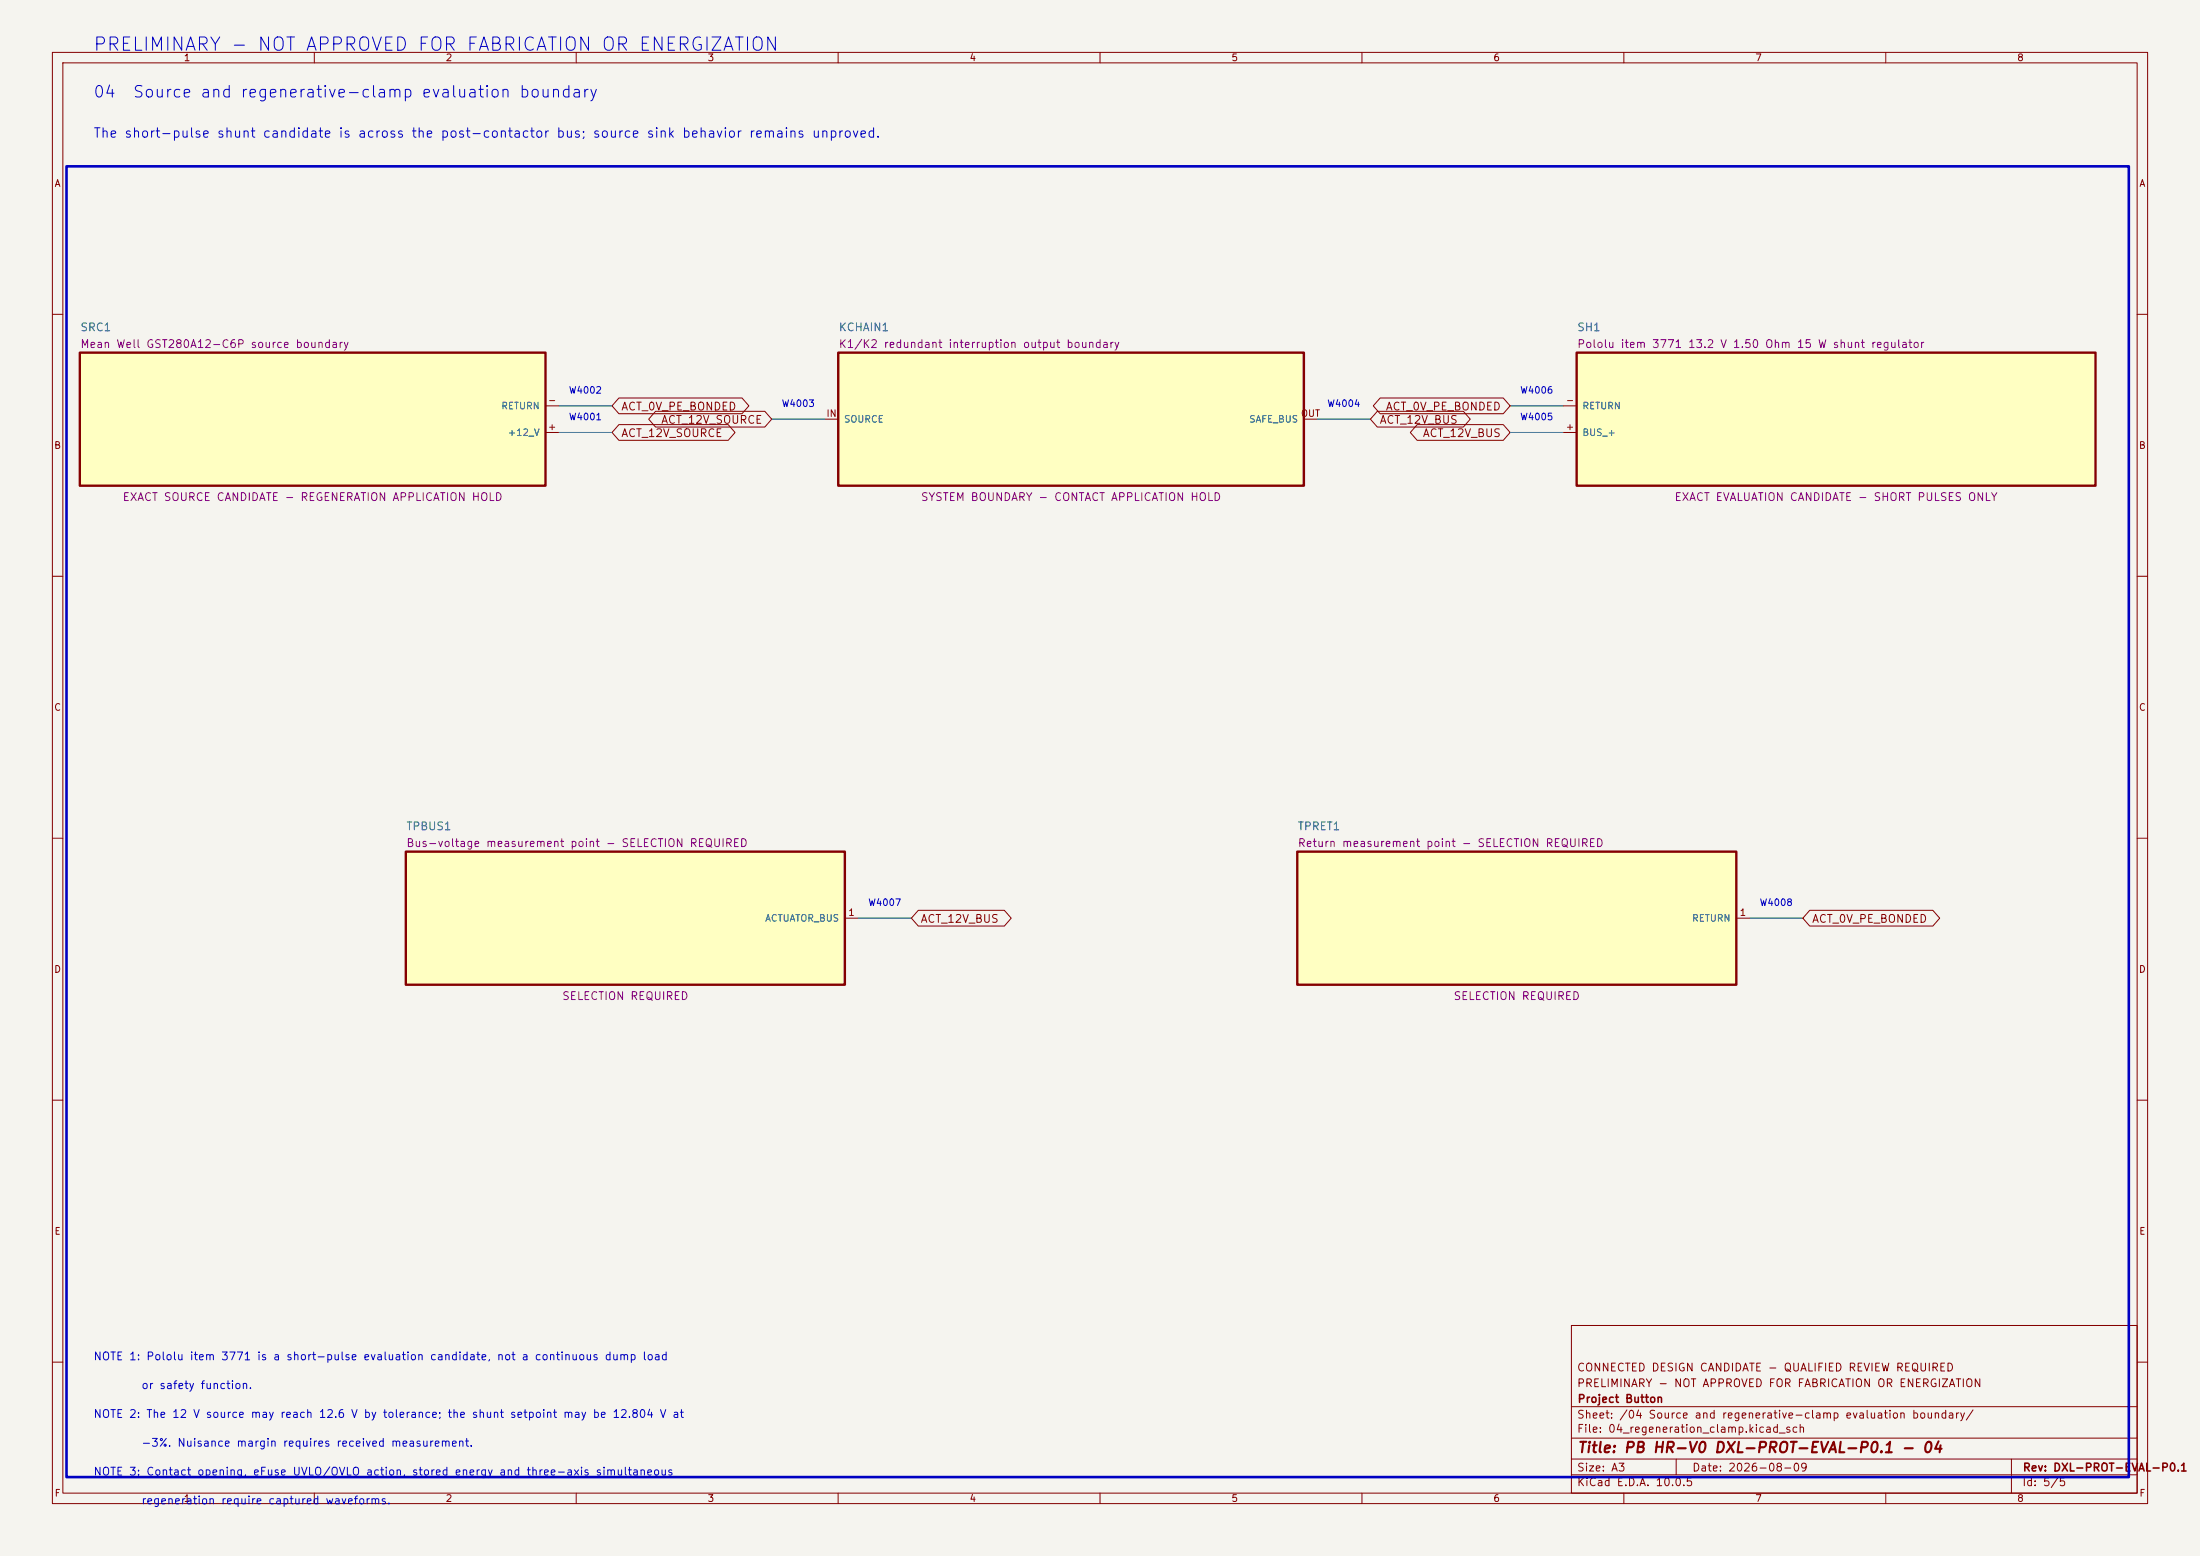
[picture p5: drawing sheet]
(kicad_sch
 (version 20250114) (generator "eeschema") (generator_version "10.0") (paper "A3")
 (title_block (title "PB HR-V0 DXL-PROT-EVAL-P0.1 - 04") (date "2026-08-09") (rev "DXL-PROT-EVAL-P0.1")
  (company "Project Button") (comment 1 "PRELIMINARY - NOT APPROVED FOR FABRICATION OR ENERGIZATION") (comment 2 "CONNECTED DESIGN CANDIDATE - QUALIFIED REVIEW REQUIRED"))
 (lib_symbols (symbol "PBV3:SRC1"
   (pin_names (offset 1.016)) (exclude_from_sim no) (in_bom yes) (on_board yes)
   (property "Reference" "SRC1" (at -44.45 -16.70 0) (effects (font (size 1.50 1.50)) (justify left bottom)))
   (property "Value" "Mean Well GST280A12-C6P source boundary" (at 0.00 0.00 0) (effects (font (size 1.50 1.50)) (hide yes)))
   (property "Footprint" "" (at 0.00 0.00 0) (effects (font (size 1.50 1.50)) (hide yes)))
   (property "Datasheet" "https://www.meanwell.com/Upload/PDF/GST280A/GST280A-SPEC.PDF" (at 0.00 0.00 0) (effects (font (size 1.50 1.50)) (hide yes)))
   (property "Description" "12 V ±5% catalog source; reverse-current sinking is not documented." (at 0.00 0.00 0) (effects (font (size 1.50 1.50)) (hide yes)))
   (property "Status" "EXACT SOURCE CANDIDATE - REGENERATION APPLICATION HOLD" (at 0.00 15.70 0) (effects (font (size 1.50 1.50)) (justify bottom)))
   (property "Evidence" "GST280A-SPEC 2025-03-28; final equipment and regeneration behavior remain open." (at 0.00 0.00 0) (effects (font (size 1.50 1.50)) (hide yes)))
   (property "Display" "Mean Well GST280A12-C6P source boundary" (at -44.45 -13.50 0) (effects (font (size 1.50 1.50)) (justify left bottom)))
   (symbol "SRC1_0_1"
    (rectangle (start -44.45 -12.70) (end 44.45 12.70) (stroke (width 0.45) (type solid)) (fill (type background))))
   (symbol "SRC1_1_1" (pin passive line (at 46.99 -2.54 180) (length 2.54) (name "+12 V" (effects (font (size 1.27 1.27)))) (number "+" (effects (font (size 1.27 1.27))))) (pin passive line (at 46.99 2.54 180) (length 2.54) (name "RETURN" (effects (font (size 1.27 1.27)))) (number "-" (effects (font (size 1.27 1.27))))))
   (embedded_fonts no))
(symbol "PBV3:KCHAIN1"
   (pin_names (offset 1.016)) (exclude_from_sim no) (in_bom yes) (on_board yes)
   (property "Reference" "KCHAIN1" (at -44.45 -16.70 0) (effects (font (size 1.50 1.50)) (justify left bottom)))
   (property "Value" "K1/K2 redundant interruption output boundary" (at 0.00 0.00 0) (effects (font (size 1.50 1.50)) (hide yes)))
   (property "Footprint" "" (at 0.00 0.00 0) (effects (font (size 1.50 1.50)) (hide yes)))
   (property "Datasheet" "" (at 0.00 0.00 0) (effects (font (size 1.50 1.50)) (hide yes)))
   (property "Description" "Represents the existing two-contactor series path only; no added safety credit." (at 0.00 0.00 0) (effects (font (size 1.50 1.50)) (hide yes)))
   (property "Status" "SYSTEM BOUNDARY - CONTACT APPLICATION HOLD" (at 0.00 15.70 0) (effects (font (size 1.50 1.50)) (justify bottom)))
   (property "Evidence" "Current V3-P1.14 boundary; loaded interruption and regeneration remain open." (at 0.00 0.00 0) (effects (font (size 1.50 1.50)) (hide yes)))
   (property "Display" "K1/K2 redundant interruption output boundary" (at -44.45 -13.50 0) (effects (font (size 1.50 1.50)) (justify left bottom)))
   (symbol "KCHAIN1_0_1"
    (rectangle (start -44.45 -12.70) (end 44.45 12.70) (stroke (width 0.45) (type solid)) (fill (type background))))
   (symbol "KCHAIN1_1_1" (pin passive line (at -46.99 0.00 0) (length 2.54) (name "SOURCE" (effects (font (size 1.27 1.27)))) (number "IN" (effects (font (size 1.27 1.27))))) (pin passive line (at 46.99 0.00 180) (length 2.54) (name "SAFE BUS" (effects (font (size 1.27 1.27)))) (number "OUT" (effects (font (size 1.27 1.27))))))
   (embedded_fonts no))
(symbol "PBV3:SH1"
   (pin_names (offset 1.016)) (exclude_from_sim no) (in_bom yes) (on_board yes)
   (property "Reference" "SH1" (at -49.53 -16.70 0) (effects (font (size 1.50 1.50)) (justify left bottom)))
   (property "Value" "Pololu item 3771 13.2 V 1.50 Ohm 15 W shunt regulator" (at 0.00 0.00 0) (effects (font (size 1.50 1.50)) (hide yes)))
   (property "Footprint" "" (at 0.00 0.00 0) (effects (font (size 1.50 1.50)) (hide yes)))
   (property "Datasheet" "https://www.pololu.com/product/3771" (at 0.00 0.00 0) (effects (font (size 1.50 1.50)) (hide yes)))
   (property "Description" "Install across the post-contactor bus for evaluation. Manufacturer warns continuous above-setpoint voltage can destroy the board in under one second." (at 0.00 0.00 0) (effects (font (size 1.50 1.50)) (hide yes)))
   (property "Status" "EXACT EVALUATION CANDIDATE - SHORT PULSES ONLY" (at 0.00 15.70 0) (effects (font (size 1.50 1.50)) (justify bottom)))
   (property "Evidence" "Pololu item 3771 active/preferred page accessed 2026-08-09; fixed setpoint ±3%, pulse application only." (at 0.00 0.00 0) (effects (font (size 1.50 1.50)) (hide yes)))
   (property "Display" "Pololu item 3771 13.2 V 1.50 Ohm 15 W shunt regulator" (at -49.53 -13.50 0) (effects (font (size 1.50 1.50)) (justify left bottom)))
   (symbol "SH1_0_1"
    (rectangle (start -49.53 -12.70) (end 49.53 12.70) (stroke (width 0.45) (type solid)) (fill (type background))))
   (symbol "SH1_1_1" (pin passive line (at -52.07 -2.54 0) (length 2.54) (name "BUS +" (effects (font (size 1.27 1.27)))) (number "+" (effects (font (size 1.27 1.27))))) (pin passive line (at -52.07 2.54 0) (length 2.54) (name "RETURN" (effects (font (size 1.27 1.27)))) (number "-" (effects (font (size 1.27 1.27))))))
   (embedded_fonts no))
(symbol "PBV3:TPBUS1"
   (pin_names (offset 1.016)) (exclude_from_sim no) (in_bom yes) (on_board yes)
   (property "Reference" "TPBUS1" (at -41.91 -16.70 0) (effects (font (size 1.50 1.50)) (justify left bottom)))
   (property "Value" "Bus-voltage measurement point - SELECTION REQUIRED" (at 0.00 0.00 0) (effects (font (size 1.50 1.50)) (hide yes)))
   (property "Footprint" "" (at 0.00 0.00 0) (effects (font (size 1.50 1.50)) (hide yes)))
   (property "Datasheet" "" (at 0.00 0.00 0) (effects (font (size 1.50 1.50)) (hide yes)))
   (property "Description" "Kelvin/probe method, category, spacing and fixture remain open." (at 0.00 0.00 0) (effects (font (size 1.50 1.50)) (hide yes)))
   (property "Status" "SELECTION REQUIRED" (at 0.00 15.70 0) (effects (font (size 1.50 1.50)) (justify bottom)))
   (property "Evidence" "" (at 0.00 0.00 0) (effects (font (size 1.50 1.50)) (hide yes)))
   (property "Display" "Bus-voltage measurement point - SELECTION REQUIRED" (at -41.91 -13.50 0) (effects (font (size 1.50 1.50)) (justify left bottom)))
   (symbol "TPBUS1_0_1"
    (rectangle (start -41.91 -12.70) (end 41.91 12.70) (stroke (width 0.45) (type solid)) (fill (type background))))
   (symbol "TPBUS1_1_1" (pin passive line (at 44.45 0.00 180) (length 2.54) (name "ACTUATOR BUS" (effects (font (size 1.27 1.27)))) (number "1" (effects (font (size 1.27 1.27))))))
   (embedded_fonts no))
(symbol "PBV3:TPRET1"
   (pin_names (offset 1.016)) (exclude_from_sim no) (in_bom yes) (on_board yes)
   (property "Reference" "TPRET1" (at -41.91 -16.70 0) (effects (font (size 1.50 1.50)) (justify left bottom)))
   (property "Value" "Return measurement point - SELECTION REQUIRED" (at 0.00 0.00 0) (effects (font (size 1.50 1.50)) (hide yes)))
   (property "Footprint" "" (at 0.00 0.00 0) (effects (font (size 1.50 1.50)) (hide yes)))
   (property "Datasheet" "" (at 0.00 0.00 0) (effects (font (size 1.50 1.50)) (hide yes)))
   (property "Description" "Kelvin/probe method, category, spacing and fixture remain open." (at 0.00 0.00 0) (effects (font (size 1.50 1.50)) (hide yes)))
   (property "Status" "SELECTION REQUIRED" (at 0.00 15.70 0) (effects (font (size 1.50 1.50)) (justify bottom)))
   (property "Evidence" "" (at 0.00 0.00 0) (effects (font (size 1.50 1.50)) (hide yes)))
   (property "Display" "Return measurement point - SELECTION REQUIRED" (at -41.91 -13.50 0) (effects (font (size 1.50 1.50)) (justify left bottom)))
   (symbol "TPRET1_0_1"
    (rectangle (start -41.91 -12.70) (end 41.91 12.70) (stroke (width 0.45) (type solid)) (fill (type background))))
   (symbol "TPRET1_1_1" (pin passive line (at 44.45 0.00 180) (length 2.54) (name "RETURN" (effects (font (size 1.27 1.27)))) (number "1" (effects (font (size 1.27 1.27))))))
   (embedded_fonts no)))
 (text "PRELIMINARY - NOT APPROVED FOR FABRICATION OR ENERGIZATION" (exclude_from_sim no) (at 17.78 10.16 0) (effects (font (size 2.54 2.54)) (justify left bottom))) (text "04  Source and regenerative-clamp evaluation boundary" (exclude_from_sim no) (at 17.78 19.05 0) (effects (font (size 2.20 2.20)) (justify left bottom))) (text "The short-pulse shunt candidate is across the post-contactor bus; source sink behavior remains unproved." (exclude_from_sim no) (at 17.78 26.67 0) (effects (font (size 1.80 1.80)) (justify left bottom))) (rectangle (start 12.70 31.75) (end 406.40 281.94) (stroke (width 0.50) (type solid)) (fill (type none))) (wire (pts (xy 106.68 82.55) (xy 116.84 82.55)) (stroke (width 0) (type default)))
(global_label "ACT_12V_SOURCE" (shape bidirectional) (at 116.84 82.55 0) (fields_autoplaced yes) (effects (font (size 1.50 1.50)) (justify left))
    (property "Intersheetrefs" "${INTERSHEET_REFS}" (at 116.84 85.09 0) (effects (font (size 1.27 1.27)) (hide yes))))
(text "W4001" (exclude_from_sim no) (at 111.76 80.55 0) (effects (font (size 1.27 1.27)) (justify bottom)))
(wire (pts (xy 106.68 77.47) (xy 116.84 77.47)) (stroke (width 0) (type default)))
(global_label "ACT_0V_PE_BONDED" (shape bidirectional) (at 116.84 77.47 0) (fields_autoplaced yes) (effects (font (size 1.50 1.50)) (justify left))
    (property "Intersheetrefs" "${INTERSHEET_REFS}" (at 116.84 80.01 0) (effects (font (size 1.27 1.27)) (hide yes))))
(text "W4002" (exclude_from_sim no) (at 111.76 75.47 0) (effects (font (size 1.27 1.27)) (justify bottom))) (wire (pts (xy 157.48 80.01) (xy 147.32 80.01)) (stroke (width 0) (type default)))
(global_label "ACT_12V_SOURCE" (shape bidirectional) (at 147.32 80.01 180) (fields_autoplaced yes) (effects (font (size 1.50 1.50)) (justify right))
    (property "Intersheetrefs" "${INTERSHEET_REFS}" (at 147.32 82.55 0) (effects (font (size 1.27 1.27)) (hide yes))))
(text "W4003" (exclude_from_sim no) (at 152.40 78.01 0) (effects (font (size 1.27 1.27)) (justify bottom)))
(wire (pts (xy 251.46 80.01) (xy 261.62 80.01)) (stroke (width 0) (type default)))
(global_label "ACT_12V_BUS" (shape bidirectional) (at 261.62 80.01 0) (fields_autoplaced yes) (effects (font (size 1.50 1.50)) (justify left))
    (property "Intersheetrefs" "${INTERSHEET_REFS}" (at 261.62 82.55 0) (effects (font (size 1.27 1.27)) (hide yes))))
(text "W4004" (exclude_from_sim no) (at 256.54 78.01 0) (effects (font (size 1.27 1.27)) (justify bottom))) (wire (pts (xy 298.45 82.55) (xy 288.29 82.55)) (stroke (width 0) (type default)))
(global_label "ACT_12V_BUS" (shape bidirectional) (at 288.29 82.55 180) (fields_autoplaced yes) (effects (font (size 1.50 1.50)) (justify right))
    (property "Intersheetrefs" "${INTERSHEET_REFS}" (at 288.29 85.09 0) (effects (font (size 1.27 1.27)) (hide yes))))
(text "W4005" (exclude_from_sim no) (at 293.37 80.55 0) (effects (font (size 1.27 1.27)) (justify bottom)))
(wire (pts (xy 298.45 77.47) (xy 288.29 77.47)) (stroke (width 0) (type default)))
(global_label "ACT_0V_PE_BONDED" (shape bidirectional) (at 288.29 77.47 180) (fields_autoplaced yes) (effects (font (size 1.50 1.50)) (justify right))
    (property "Intersheetrefs" "${INTERSHEET_REFS}" (at 288.29 80.01 0) (effects (font (size 1.27 1.27)) (hide yes))))
(text "W4006" (exclude_from_sim no) (at 293.37 75.47 0) (effects (font (size 1.27 1.27)) (justify bottom))) (wire (pts (xy 163.83 175.26) (xy 173.99 175.26)) (stroke (width 0) (type default)))
(global_label "ACT_12V_BUS" (shape bidirectional) (at 173.99 175.26 0) (fields_autoplaced yes) (effects (font (size 1.50 1.50)) (justify left))
    (property "Intersheetrefs" "${INTERSHEET_REFS}" (at 173.99 177.80 0) (effects (font (size 1.27 1.27)) (hide yes))))
(text "W4007" (exclude_from_sim no) (at 168.91 173.26 0) (effects (font (size 1.27 1.27)) (justify bottom))) (wire (pts (xy 334.01 175.26) (xy 344.17 175.26)) (stroke (width 0) (type default)))
(global_label "ACT_0V_PE_BONDED" (shape bidirectional) (at 344.17 175.26 0) (fields_autoplaced yes) (effects (font (size 1.50 1.50)) (justify left))
    (property "Intersheetrefs" "${INTERSHEET_REFS}" (at 344.17 177.80 0) (effects (font (size 1.27 1.27)) (hide yes))))
(text "W4008" (exclude_from_sim no) (at 339.09 173.26 0) (effects (font (size 1.27 1.27)) (justify bottom))) (text "NOTE 1: Pololu item 3771 is a short-pulse evaluation candidate, not a continuous dump load" (exclude_from_sim no) (at 17.78 260.00 0) (effects (font (size 1.50 1.50)) (justify left bottom))) (text "        or safety function." (exclude_from_sim no) (at 17.78 265.50 0) (effects (font (size 1.50 1.50)) (justify left bottom))) (text "NOTE 2: The 12 V source may reach 12.6 V by tolerance; the shunt setpoint may be 12.804 V at" (exclude_from_sim no) (at 17.78 271.00 0) (effects (font (size 1.50 1.50)) (justify left bottom))) (text "        -3%. Nuisance margin requires received measurement." (exclude_from_sim no) (at 17.78 276.50 0) (effects (font (size 1.50 1.50)) (justify left bottom))) (text "NOTE 3: Contact opening, eFuse UVLO/OVLO action, stored energy and three-axis simultaneous" (exclude_from_sim no) (at 17.78 282.00 0) (effects (font (size 1.50 1.50)) (justify left bottom))) (text "        regeneration require captured waveforms." (exclude_from_sim no) (at 17.78 287.50 0) (effects (font (size 1.50 1.50)) (justify left bottom)))
 (symbol
   (lib_id "PBV3:SRC1") (at 59.69 80.01 0) (unit 1) (exclude_from_sim no) (in_bom yes) (on_board yes) (dnp no)
   (property "Reference" "SRC1" (at 15.24 63.31 0) (effects (font (size 1.50 1.50)) (justify left bottom)))
   (property "Value" "Mean Well GST280A12-C6P source boundary" (at 59.69 80.01 0) (effects (font (size 1.50 1.50)) (hide yes)))
   (property "Footprint" "" (at 59.69 80.01 0) (effects (font (size 1.50 1.50)) (hide yes)))
   (property "Datasheet" "https://www.meanwell.com/Upload/PDF/GST280A/GST280A-SPEC.PDF" (at 59.69 80.01 0) (effects (font (size 1.50 1.50)) (hide yes)))
   (property "Description" "12 V ±5% catalog source; reverse-current sinking is not documented." (at 59.69 80.01 0) (effects (font (size 1.50 1.50)) (hide yes)))
   (property "Status" "EXACT SOURCE CANDIDATE - REGENERATION APPLICATION HOLD" (at 59.69 95.71 0) (effects (font (size 1.50 1.50)) (justify bottom)))
   (property "Evidence" "GST280A-SPEC 2025-03-28; final equipment and regeneration behavior remain open." (at 59.69 80.01 0) (effects (font (size 1.50 1.50)) (hide yes)))
   (property "Display" "Mean Well GST280A12-C6P source boundary" (at 15.24 66.51 0) (effects (font (size 1.50 1.50)) (justify left bottom)))
   (pin "+")
   (pin "-"))
(symbol
   (lib_id "PBV3:KCHAIN1") (at 204.47 80.01 0) (unit 1) (exclude_from_sim no) (in_bom yes) (on_board yes) (dnp no)
   (property "Reference" "KCHAIN1" (at 160.02 63.31 0) (effects (font (size 1.50 1.50)) (justify left bottom)))
   (property "Value" "K1/K2 redundant interruption output boundary" (at 204.47 80.01 0) (effects (font (size 1.50 1.50)) (hide yes)))
   (property "Footprint" "" (at 204.47 80.01 0) (effects (font (size 1.50 1.50)) (hide yes)))
   (property "Datasheet" "" (at 204.47 80.01 0) (effects (font (size 1.50 1.50)) (hide yes)))
   (property "Description" "Represents the existing two-contactor series path only; no added safety credit." (at 204.47 80.01 0) (effects (font (size 1.50 1.50)) (hide yes)))
   (property "Status" "SYSTEM BOUNDARY - CONTACT APPLICATION HOLD" (at 204.47 95.71 0) (effects (font (size 1.50 1.50)) (justify bottom)))
   (property "Evidence" "Current V3-P1.14 boundary; loaded interruption and regeneration remain open." (at 204.47 80.01 0) (effects (font (size 1.50 1.50)) (hide yes)))
   (property "Display" "K1/K2 redundant interruption output boundary" (at 160.02 66.51 0) (effects (font (size 1.50 1.50)) (justify left bottom))) (pin "IN") (pin "OUT"))
(symbol
   (lib_id "PBV3:SH1") (at 350.52 80.01 0) (unit 1) (exclude_from_sim no) (in_bom yes) (on_board yes) (dnp no)
   (property "Reference" "SH1" (at 300.99 63.31 0) (effects (font (size 1.50 1.50)) (justify left bottom)))
   (property "Value" "Pololu item 3771 13.2 V 1.50 Ohm 15 W shunt regulator" (at 350.52 80.01 0) (effects (font (size 1.50 1.50)) (hide yes)))
   (property "Footprint" "" (at 350.52 80.01 0) (effects (font (size 1.50 1.50)) (hide yes)))
   (property "Datasheet" "https://www.pololu.com/product/3771" (at 350.52 80.01 0) (effects (font (size 1.50 1.50)) (hide yes)))
   (property "Description" "Install across the post-contactor bus for evaluation. Manufacturer warns continuous above-setpoint voltage can destroy the board in under one second." (at 350.52 80.01 0) (effects (font (size 1.50 1.50)) (hide yes)))
   (property "Status" "EXACT EVALUATION CANDIDATE - SHORT PULSES ONLY" (at 350.52 95.71 0) (effects (font (size 1.50 1.50)) (justify bottom)))
   (property "Evidence" "Pololu item 3771 active/preferred page accessed 2026-08-09; fixed setpoint ±3%, pulse application only." (at 350.52 80.01 0) (effects (font (size 1.50 1.50)) (hide yes)))
   (property "Display" "Pololu item 3771 13.2 V 1.50 Ohm 15 W shunt regulator" (at 300.99 66.51 0) (effects (font (size 1.50 1.50)) (justify left bottom)))
   (pin "+")
   (pin "-"))
(symbol
   (lib_id "PBV3:TPBUS1") (at 119.38 175.26 0) (unit 1) (exclude_from_sim no) (in_bom yes) (on_board yes) (dnp no)
   (property "Reference" "TPBUS1" (at 77.47 158.56 0) (effects (font (size 1.50 1.50)) (justify left bottom)))
   (property "Value" "Bus-voltage measurement point - SELECTION REQUIRED" (at 119.38 175.26 0) (effects (font (size 1.50 1.50)) (hide yes)))
   (property "Footprint" "" (at 119.38 175.26 0) (effects (font (size 1.50 1.50)) (hide yes)))
   (property "Datasheet" "" (at 119.38 175.26 0) (effects (font (size 1.50 1.50)) (hide yes)))
   (property "Description" "Kelvin/probe method, category, spacing and fixture remain open." (at 119.38 175.26 0) (effects (font (size 1.50 1.50)) (hide yes)))
   (property "Status" "SELECTION REQUIRED" (at 119.38 190.96 0) (effects (font (size 1.50 1.50)) (justify bottom)))
   (property "Evidence" "" (at 119.38 175.26 0) (effects (font (size 1.50 1.50)) (hide yes)))
   (property "Display" "Bus-voltage measurement point - SELECTION REQUIRED" (at 77.47 161.76 0) (effects (font (size 1.50 1.50)) (justify left bottom))) (pin "1"))
(symbol
   (lib_id "PBV3:TPRET1") (at 289.56 175.26 0) (unit 1) (exclude_from_sim no) (in_bom yes) (on_board yes) (dnp no)
   (property "Reference" "TPRET1" (at 247.65 158.56 0) (effects (font (size 1.50 1.50)) (justify left bottom)))
   (property "Value" "Return measurement point - SELECTION REQUIRED" (at 289.56 175.26 0) (effects (font (size 1.50 1.50)) (hide yes)))
   (property "Footprint" "" (at 289.56 175.26 0) (effects (font (size 1.50 1.50)) (hide yes)))
   (property "Datasheet" "" (at 289.56 175.26 0) (effects (font (size 1.50 1.50)) (hide yes)))
   (property "Description" "Kelvin/probe method, category, spacing and fixture remain open." (at 289.56 175.26 0) (effects (font (size 1.50 1.50)) (hide yes)))
   (property "Status" "SELECTION REQUIRED" (at 289.56 190.96 0) (effects (font (size 1.50 1.50)) (justify bottom)))
   (property "Evidence" "" (at 289.56 175.26 0) (effects (font (size 1.50 1.50)) (hide yes)))
   (property "Display" "Return measurement point - SELECTION REQUIRED" (at 247.65 161.76 0) (effects (font (size 1.50 1.50)) (justify left bottom))) (pin "1"))
 (embedded_fonts no))
